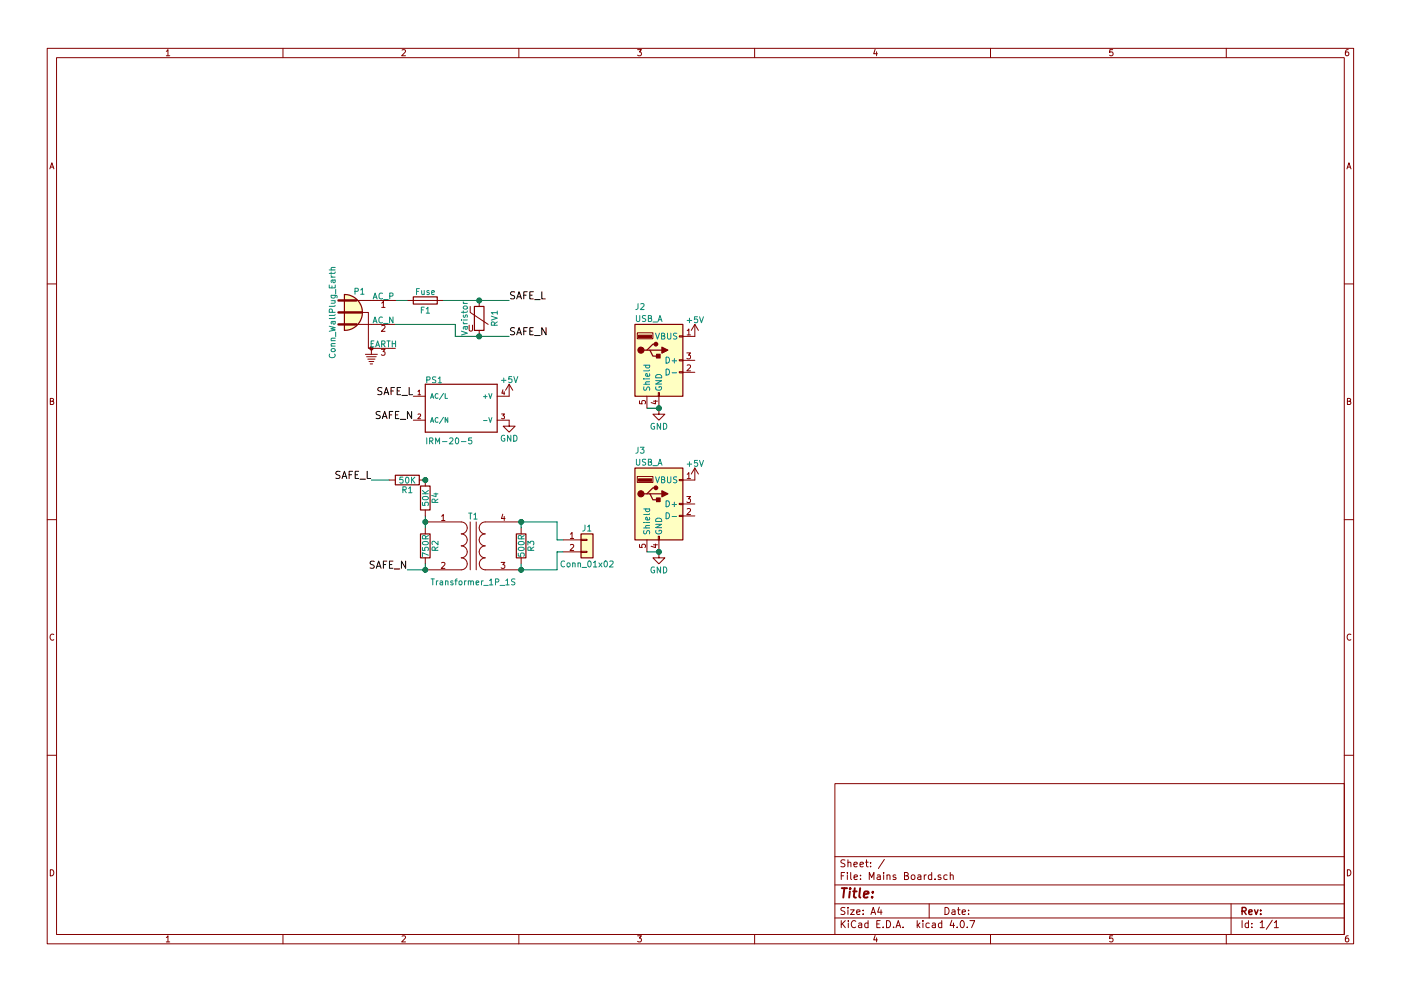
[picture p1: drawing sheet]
EESchema Schematic File Version 2
LIBS:IRM-60-48
LIBS:power
LIBS:device
LIBS:switches
LIBS:relays
LIBS:motors
LIBS:transistors
LIBS:conn
LIBS:linear
LIBS:regul
LIBS:74xx
LIBS:cmos4000
LIBS:adc-dac
LIBS:memory
LIBS:xilinx
LIBS:microcontrollers
LIBS:dsp
LIBS:microchip
LIBS:analog_switches
LIBS:motorola
LIBS:texas
LIBS:intel
LIBS:audio
LIBS:interface
LIBS:digital-audio
LIBS:philips
LIBS:display
LIBS:cypress
LIBS:siliconi
LIBS:opto
LIBS:atmel
LIBS:contrib
LIBS:valves
LIBS:Mains Board-cache
EELAYER 25 0
EELAYER END
$Descr A4 11693 8268
encoding utf-8
Sheet 1 1
Title ""
Date ""
Rev ""
Comp ""
Comment1 ""
Comment2 ""
Comment3 ""
Comment4 ""
$EndDescr
$Comp
L IRM-20-5 PS1
U 1 1
P 3850 3400
F 0 "PS1" H 3550 3610 50  0000 L BNN
F 1 "IRM-20-5" H 3550 3100 50  0000 L BNN
F 2 "IRM-20-5:IRM-20-5" H 3850 3400 50  0001 L BNN
F 3 "Mean Well" H 3850 3400 50  0001 L BNN
F 4 "14.44 USD" H 3850 3400 50  0001 L BNN "Field4"
F 5 "DIP-4 Mean Well" H 3850 3400 50  0001 L BNN "Field5"
F 6 "Bad" H 3850 3400 50  0001 L BNN "Field6"
F 7 "IRM-60-48" H 3850 3400 50  0001 L BNN "Field7"
F 8 "IRM-60 Series 60 W Single Output 48 V Encapsulated Mini On Board Power Supply" H 3850 3400 50  0001 L BNN "Field8"
	1    3850 3400
	1    0    0    -1  
$EndComp
$Comp
L Fuse F1
U 1 1
P 3550 2500
F 0 "F1" V 3630 2500 50  0000 C CNN
F 1 "Fuse" V 3475 2500 50  0000 C CNN
F 2 "Fuse_Holders_and_Fuses:Fuseholder5x20_horiz_SemiClosed_Casing10x25mm" V 3480 2500 50  0001 C CNN
F 3 "" H 3550 2500 50  0001 C CNN
	1    3550 2500
	0    1    1    0   
$EndComp
$Comp
L Varistor RV1
U 1 1
P 4000 2650
F 0 "RV1" V 4125 2650 50  0000 C CNN
F 1 "Varistor" V 3875 2650 50  0000 C CNN
F 2 "ERZ:ERZ-V20D511" V 3930 2650 50  0001 C CNN
F 3 "" H 4000 2650 50  0001 C CNN
	1    4000 2650
	1    0    0    -1  
$EndComp
$Comp
L Transformer_1P_1S T1
U 1 1
P 3950 4550
F 0 "T1" H 3950 4800 50  0000 C CNN
F 1 "Transformer_1P_1S" H 3950 4250 50  0000 C CNN
F 2 "Voltage_Transformer:PA3000NL" H 3950 4550 50  0001 C CNN
F 3 "" H 3950 4550 50  0001 C CNN
	1    3950 4550
	1    0    0    -1  
$EndComp
Text Label 4250 2500 0    60   ~ 0
SAFE_L
Text Label 4250 2800 0    60   ~ 0
SAFE_N
Text Label 3450 3300 2    60   ~ 0
SAFE_L
Text Label 3450 3500 2    60   ~ 0
SAFE_N
$Comp
L R R2
U 1 1
P 3550 4550
F 0 "R2" V 3630 4550 50  0000 C CNN
F 1 "750R" V 3550 4550 50  0000 C CNN
F 2 "Resistors_SMD:R_2512" V 3480 4550 50  0001 C CNN
F 3 "" H 3550 4550 50  0001 C CNN
	1    3550 4550
	1    0    0    -1  
$EndComp
$Comp
L R R3
U 1 1
P 4350 4550
F 0 "R3" V 4430 4550 50  0000 C CNN
F 1 "500R" V 4350 4550 50  0000 C CNN
F 2 "Resistors_SMD:R_2512" V 4280 4550 50  0001 C CNN
F 3 "" H 4350 4550 50  0001 C CNN
	1    4350 4550
	1    0    0    -1  
$EndComp
Wire Wire Line
	3300 2500 3400 2500
Wire Wire Line
	3700 2500 4250 2500
Connection ~ 4000 2500
Connection ~ 4000 2800
Wire Wire Line
	3400 4750 3550 4750
Wire Wire Line
	3550 4750 3550 4700
Wire Wire Line
	3550 4400 3550 4300
Connection ~ 3550 4350
Connection ~ 3550 4750
Wire Wire Line
	3100 4000 3250 4000
Text Label 3100 4000 2    60   ~ 0
SAFE_L
Text Label 3400 4750 2    60   ~ 0
SAFE_N
Wire Wire Line
	4350 4750 4350 4700
Wire Wire Line
	4350 4400 4350 4350
$Comp
L USB_A J2
U 1 1
P 5500 3000
F 0 "J2" H 5300 3450 50  0000 L CNN
F 1 "USB_A" H 5300 3350 50  0000 L CNN
F 2 "Connectors:USB_A_Vertical" H 5650 2950 50  0001 C CNN
F 3 "" H 5650 2950 50  0001 C CNN
	1    5500 3000
	1    0    0    -1  
$EndComp
$Comp
L USB_A J3
U 1 1
P 5500 4200
F 0 "J3" H 5300 4650 50  0000 L CNN
F 1 "USB_A" H 5300 4550 50  0000 L CNN
F 2 "Connectors:USB_A_Vertical" H 5650 4150 50  0001 C CNN
F 3 "" H 5650 4150 50  0001 C CNN
	1    5500 4200
	1    0    0    -1  
$EndComp
$Comp
L Conn_01x02 J1
U 1 1
P 4900 4500
F 0 "J1" H 4900 4600 50  0000 C CNN
F 1 "Conn_01x02" H 4900 4300 50  0000 C CNN
F 2 "Pin_Headers:Pin_Header_Straight_1x02_Pitch2.54mm" H 4900 4500 50  0001 C CNN
F 3 "" H 4900 4500 50  0001 C CNN
	1    4900 4500
	1    0    0    -1  
$EndComp
Wire Wire Line
	4350 4350 4650 4350
Wire Wire Line
	4650 4350 4650 4500
Wire Wire Line
	4350 4750 4650 4750
Wire Wire Line
	4650 4750 4650 4600
Connection ~ 4350 4750
Connection ~ 4350 4350
Wire Wire Line
	4650 4600 4700 4600
Wire Wire Line
	4650 4500 4700 4500
$Comp
L +5V #PWR01
U 1 1
P 4250 3300
F 0 "#PWR01" H 4250 3150 50  0001 C CNN
F 1 "+5V" H 4250 3440 50  0000 C CNN
F 2 "" H 4250 3300 50  0001 C CNN
F 3 "" H 4250 3300 50  0001 C CNN
	1    4250 3300
	1    0    0    -1  
$EndComp
$Comp
L GND #PWR02
U 1 1
P 4250 3500
F 0 "#PWR02" H 4250 3250 50  0001 C CNN
F 1 "GND" H 4250 3350 50  0000 C CNN
F 2 "" H 4250 3500 50  0001 C CNN
F 3 "" H 4250 3500 50  0001 C CNN
	1    4250 3500
	1    0    0    -1  
$EndComp
$Comp
L GND #PWR03
U 1 1
P 5500 3400
F 0 "#PWR03" H 5500 3150 50  0001 C CNN
F 1 "GND" H 5500 3250 50  0000 C CNN
F 2 "" H 5500 3400 50  0001 C CNN
F 3 "" H 5500 3400 50  0001 C CNN
	1    5500 3400
	1    0    0    -1  
$EndComp
Wire Wire Line
	5400 3400 5500 3400
Connection ~ 5500 3400
$Comp
L GND #PWR04
U 1 1
P 5500 4600
F 0 "#PWR04" H 5500 4350 50  0001 C CNN
F 1 "GND" H 5500 4450 50  0000 C CNN
F 2 "" H 5500 4600 50  0001 C CNN
F 3 "" H 5500 4600 50  0001 C CNN
	1    5500 4600
	1    0    0    -1  
$EndComp
Wire Wire Line
	5400 4600 5500 4600
Connection ~ 5500 4600
$Comp
L +5V #PWR05
U 1 1
P 5800 4000
F 0 "#PWR05" H 5800 3850 50  0001 C CNN
F 1 "+5V" H 5800 4140 50  0000 C CNN
F 2 "" H 5800 4000 50  0001 C CNN
F 3 "" H 5800 4000 50  0001 C CNN
	1    5800 4000
	1    0    0    -1  
$EndComp
$Comp
L +5V #PWR06
U 1 1
P 5800 2800
F 0 "#PWR06" H 5800 2650 50  0001 C CNN
F 1 "+5V" H 5800 2940 50  0000 C CNN
F 2 "" H 5800 2800 50  0001 C CNN
F 3 "" H 5800 2800 50  0001 C CNN
	1    5800 2800
	1    0    0    -1  
$EndComp
$Comp
L Conn_WallPlug_Earth P1
U 1 1
P 3000 2600
F 0 "P1" H 3000 2750 50  0000 C BNN
F 1 "Conn_WallPlug_Earth" V 2800 2600 50  0000 C BNN
F 2 "IEC_CONN:PX0580" H 3400 2600 50  0001 C CNN
F 3 "" H 3400 2600 50  0001 C CNN
	1    3000 2600
	1    0    0    -1  
$EndComp
Wire Wire Line
	3300 2700 3800 2700
Wire Wire Line
	3800 2700 3800 2800
Wire Wire Line
	3800 2800 4250 2800
$Comp
L R R4
U 1 1
P 3550 4150
F 0 "R4" V 3630 4150 50  0000 C CNN
F 1 "50K" V 3550 4150 50  0000 C CNN
F 2 "Resistors_SMD:R_2512" V 3480 4150 50  0001 C CNN
F 3 "" H 3550 4150 50  0001 C CNN
	1    3550 4150
	1    0    0    -1  
$EndComp
$Comp
L R R1
U 1 1
P 3400 4000
F 0 "R1" V 3480 4000 50  0000 C CNN
F 1 "50K" V 3400 4000 50  0000 C CNN
F 2 "Resistors_SMD:R_2512" V 3330 4000 50  0001 C CNN
F 3 "" H 3400 4000 50  0001 C CNN
	1    3400 4000
	0    1    1    0   
$EndComp
Connection ~ 3550 4000
$EndSCHEMATC
